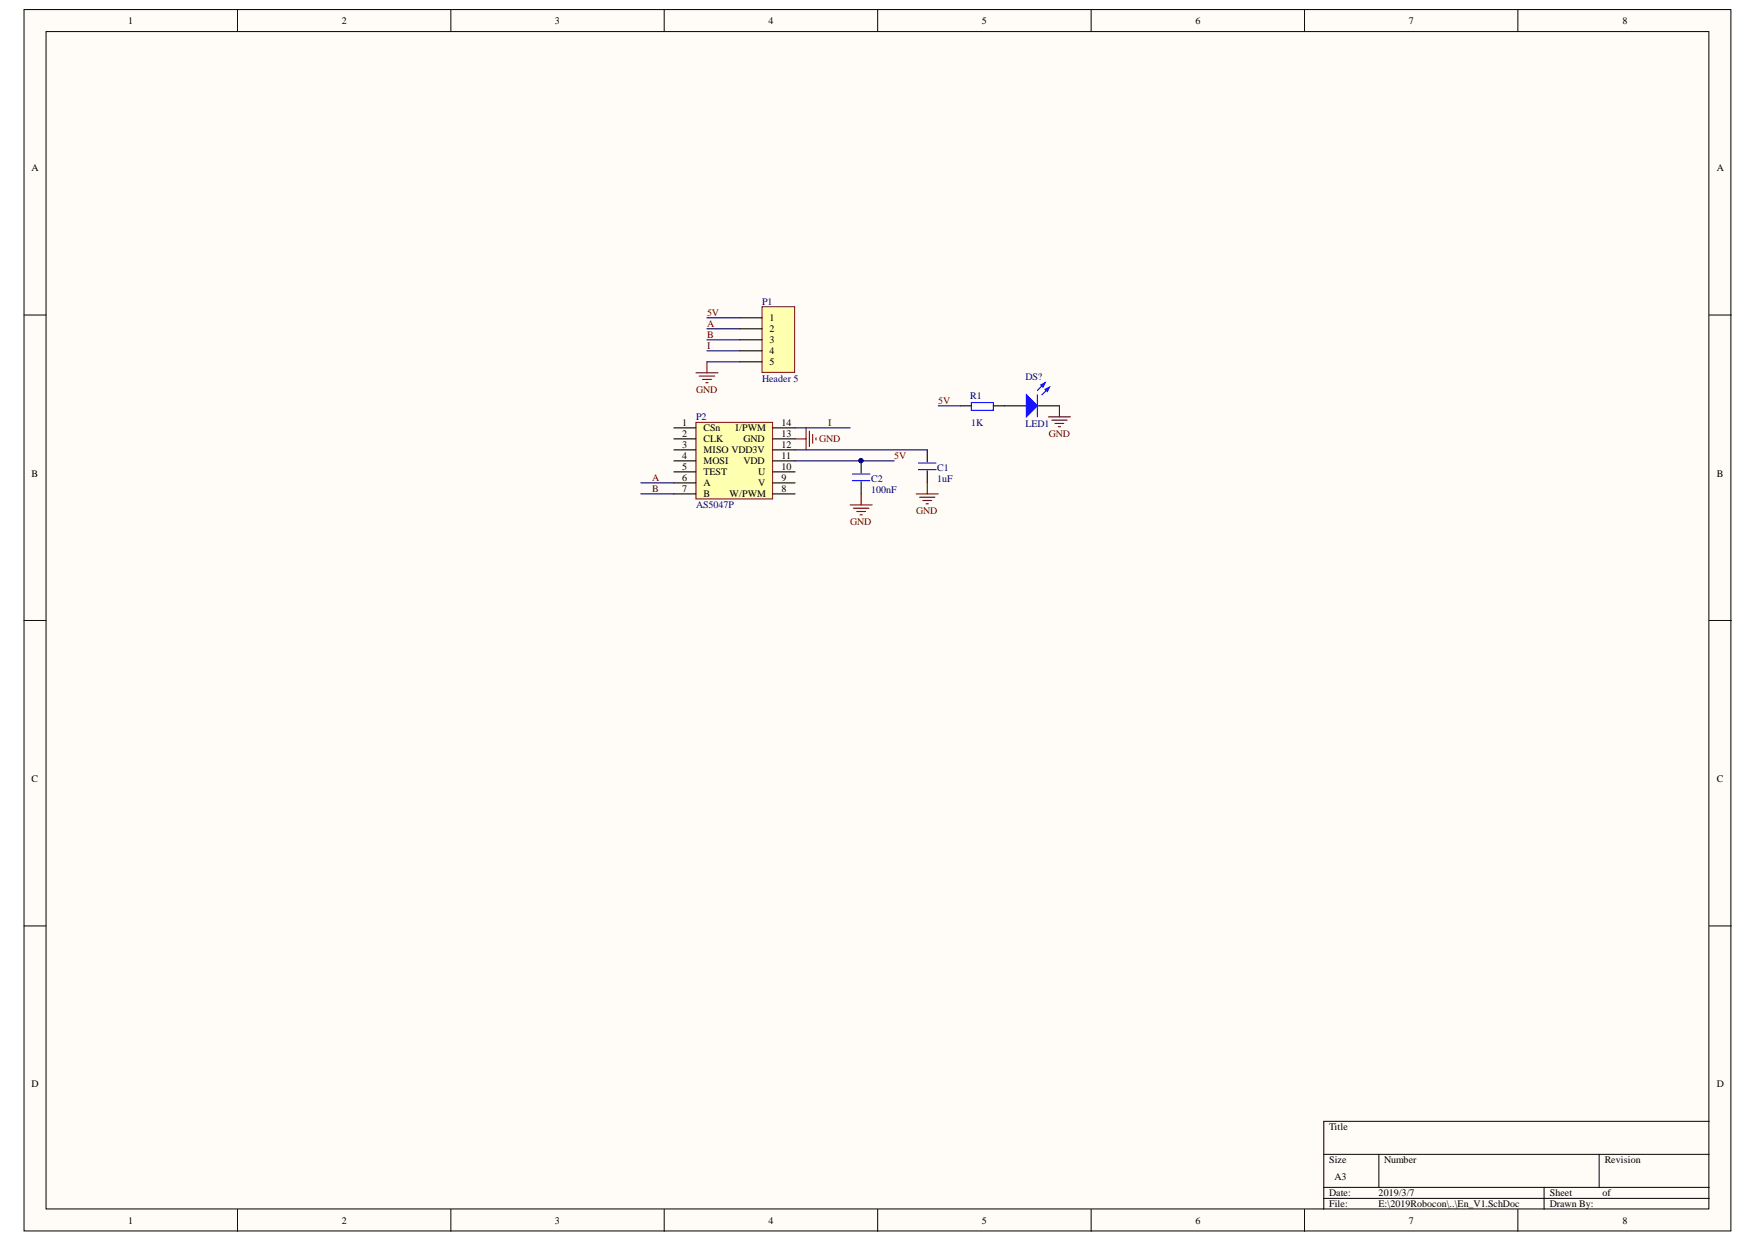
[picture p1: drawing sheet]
<svg xmlns="http://www.w3.org/2000/svg" width="297mm" height="210mm" viewBox="0 0 297 210" stroke-linecap="round" stroke-linejoin="round" font-family="sans-serif">
<g fill="#fffcf8" stroke="#000" stroke-width=".17">
<path d="M4.1 1.6h288.5v206.4h-288.5z"/>
<path d="M7.8 5.3h281.1v199h-281.1z"/>
</g>
<g fill="none" stroke="#000" stroke-width=".17">
<path d="M40.2 1.6v3.7M76.2 1.6v3.7M112.3 1.6v3.7M148.4 1.6v3.7M184.5 1.6v3.7M220.5 1.6v3.7M256.6 1.6v3.7M4.1 53.2h3.7M289 53.2h3.7M4.1 104.9h3.7M289 104.9h3.7M4.1 156.5h3.7"/>
<path d="M289 156.5h3.7M223.8 195.1h65.2M233.1 195.1v5.6M270.4 195.1v5.6M289 189.5h-65.2v14.9M40.2 204.4v3.7M76.2 204.4v3.7M112.3 204.4v3.7M148.4 204.4v3.7M184.5 204.4v3.7M220.5 204.4v3.7M223.8 200.7h65.2"/>
<path d="M223.8 202.5h65.2M256.6 204.4v3.7M261 200.7v3.7"/>
</g>
<path d="M117.7 71.4h12.9v12.9h-12.9z" fill="#ffffb0" stroke="#800000" stroke-width=".17"/>
<g fill="none" stroke="#000" stroke-width=".19">
<path d="M113.9 72.3h3.8M113.9 74.2h3.8M113.9 76h3.8M113.9 77.9h3.8M113.9 79.8h3.8M130.7 72.3h3.7M130.7 74.2h3.7M130.7 76h3.7M130.7 77.9h3.7M130.7 79.8h3.7M145.6 77.9v2M156.8 76v2.1"/>
<path d="M156.8 79.6v2M113.9 81.6h3.8M113.9 83.5h3.8M130.7 81.6h3.7M130.7 83.5h3.7M145.6 81.4v2.1"/>
</g>
<path d="M155.3 79.4h3M155.3 78.3h3M144.1 81.2h3M144.1 80.1h3" fill="none" stroke="#00f" stroke-width=".19"/>
<circle cx="145.6" cy="77.9" r=".34" fill="#000080" stroke="#000080" stroke-width=".17"/>
<g fill="none" stroke="#800000" stroke-width=".19">
<path d="M134.4 74.2h1.9M136.3 72.3v3.7M136.8 72.9v2.6M137.4 73.4v1.5M138 74v.4M143.7 85.3h3.7M144.3 85.9h2.6M144.8 86.4h1.5M145.4 87h.4M145.6 83.5v1.8M154.9 83.5h3.7M155.5 84h2.6"/>
<path d="M156 84.6h1.5M156.6 85.1h.3M156.8 81.6v1.9"/>
</g>
<path d="M128.8 51.8h5.5v11.1h-5.5z" fill="#ffffb0" stroke="#800000" stroke-width=".17"/>
<path d="M125.1 53.7h3.7M125.1 55.6h3.7M125.1 57.4h3.7M125.1 59.3h3.7M125.1 61.1h3.7M162.3 68.6h1.9M167.9 68.6h5.6M175.4 68.6h3.7" fill="none" stroke="#000" stroke-width=".19"/>
<path d="M117.7 63h3.7M118.2 63.6h2.6M118.8 64.1h1.5M119.3 64.7h.4M119.5 61.1v1.9" fill="none" stroke="#800000" stroke-width=".19"/>
<path d="M164.2 68h3.7v1.3h-3.7z" fill="none" stroke="#00f" stroke-width=".19"/>
<path d="M173.5 66.7l1.9 1.9-1.9 1.8z" fill="#00f"/>
<path d="M173.5 66.7l1.9 1.9-1.9 1.8zM176.7 64.7l-1.3 1.3M177.4 65.4l-1.3 1.3" fill="none" stroke="#00f" stroke-width=".19"/>
<path d="M176.7 65.8l.7-.4-.3 .8z" fill="#00f"/>
<path d="M176.7 65.8l.7-.4-.3 .8z" fill="none" stroke="#00f" stroke-width=".19"/>
<path d="M175.9 65.1l.8-.4-.4 .7z" fill="#00f"/>
<path d="M175.4 66.7v3.7M175.9 65.1l.8-.4-.4 .7z" fill="none" stroke="#00f" stroke-width=".19"/>
<path d="M119.5 53.7h5.6M119.5 55.6h5.6M119.5 57.4h5.6M119.5 59.3h5.6M119.5 61.1h5.6M134.4 77.9h16.8M134.4 72.3h9.3M134.4 76h22.4M158.6 68.6h3.7M108.3 83.5h5.6M108.3 81.6h5.6" fill="none" stroke="#000080" stroke-width=".19"/>
<circle cx="145.6" cy="77.9" r=".34" fill="#000080" stroke="#000080" stroke-width=".17"/>
<path d="M177.2 70.4h3.8M177.8 71h2.6M178.4 71.6h1.5M178.9 72.1h.4M179.1 68.6v1.8" fill="none" stroke="#800000" stroke-width=".19"/>
<g font-size="1.7">
<text x="21.7" y="4.1">1</text>
<text x="57.8" y="4.1">2</text>
<text x="93.8" y="4.1">3</text>
<text x="129.9" y="4.1">4</text>
<text x="166" y="4.1">5</text>
<text x="202.1" y="4.1">6</text>
<text x="238.1" y="4.1">7</text>
<text x="274.3" y="4.1">8</text>
<text x="5.3" y="28.9">A</text>
<text x="290.3" y="28.9">A</text>
<text x="130.1" y="54.3">1</text>
<text x="130.1" y="56.1">2</text>
<text x="130.1" y="58">3</text>
<text x="130.1" y="59.8">4</text>
<text x="130.1" y="61.7">5</text>
<text x="115.3" y="71.9">1</text>
<text x="132.1" y="71.9">14</text>
<text x="115.3" y="73.8">2</text>
<text x="115.3" y="75.7">3</text>
<text x="115.3" y="77.5">4</text>
<text x="118.9" y="72.9">CSn</text>
<text x="118.9" y="74.7">CLK</text>
<text x="118.9" y="76.6">MISO VDD3V</text>
<text x="124.4" y="72.9">I/PWM</text>
<text x="125.7" y="74.7">GND</text>
<text x="132.1" y="77.5">11</text>
<text x="132.1" y="75.7">12</text>
<text x="132.1" y="73.8">13</text>
<text x="5.3" y="80.6">B</text>
<text x="115.3" y="79.4">5</text>
<text x="115.3" y="81.2">6</text>
<text x="115.3" y="83.1">7</text>
<text x="118.9" y="78.4">MOSI</text>
<text x="118.9" y="80.3">TEST</text>
<text x="118.9" y="82.2">A</text>
<text x="125.7" y="78.4">VDD</text>
<text x="128.2" y="82.2">V</text>
<text x="128.2" y="80.3">U</text>
<text x="132.1" y="83.1">8</text>
<text x="132.1" y="81.2">9</text>
<text x="132.1" y="79.4">10</text>
<text x="290.3" y="80.6">B</text>
<text x="118.9" y="84">B</text>
<text x="123.3" y="84">W/PWM</text>
<text x="5.3" y="132.2">C</text>
<text x="290.3" y="132.2">C</text>
<text x="5.3" y="183.8">D</text>
<text x="290.3" y="183.8">D</text>
<text x="224.7" y="191">Title</text>
<text x="224.7" y="196.6">Size</text>
<text x="234" y="196.6">Number</text>
<text x="271.3" y="196.6">Revision</text>
<text x="224.7" y="202.2">Date:</text>
<text x="225.6" y="199.4">A3</text>
<text x="233.1" y="202.2">2019/3/7</text>
<text x="262" y="202.2">Sheet</text>
<text x="270.9" y="202.2">of</text>
<text x="21.7" y="206.8">1</text>
<text x="57.8" y="206.8">2</text>
<text x="93.8" y="206.8">3</text>
<text x="129.9" y="206.8">4</text>
<text x="166" y="206.8">5</text>
<text x="202.1" y="206.8">6</text>
<text x="224.7" y="204.1">File:</text>
<text x="233.1" y="204.1">E:\2019Robocon\..\En_V1.SchDoc</text>
<text x="238.1" y="206.8">7</text>
<text x="262" y="204.1">Drawn By:</text>
<text x="274.3" y="206.8">8</text>
</g>
<g font-size="1.7" fill="#800000">
<text x="119.5" y="53.3">5V</text>
<text x="119.5" y="55.2">A</text>
<text x="119.5" y="57.1">B</text>
<text x="119.5" y="58.9">I</text>
<text x="117.7" y="66.4">GND</text>
<text x="140" y="71.9">I</text>
<text x="158.6" y="68.2">5V</text>
<text x="138.5" y="74.7">GND</text>
<text x="151.2" y="77.5">5V</text>
<text x="177.3" y="73.8">GND</text>
<text x="110.2" y="81.2">A</text>
<text x="110.2" y="83.1">B</text>
<text x="143.7" y="88.7">GND</text>
<text x="154.9" y="86.8">GND</text>
</g>
<g font-size="1.7" fill="#000080">
<text x="128.8" y="51.5">P1</text>
<text x="128.8" y="64.5">Header 5</text>
<text x="173.3" y="64.2">DS?</text>
<text x="117.7" y="71">P2</text>
<text x="164" y="67.5">R1</text>
<text x="164.2" y="71.9">1K</text>
<text x="173.3" y="72.1">LED1</text>
<text x="147.3" y="81.4">C2</text>
<text x="147.3" y="83.3">100nF</text>
<text x="158.5" y="79.5">C1</text>
<text x="158.5" y="81.4">1uF</text>
<text x="117.7" y="85.9">AS5047P</text>
</g>
</svg>
